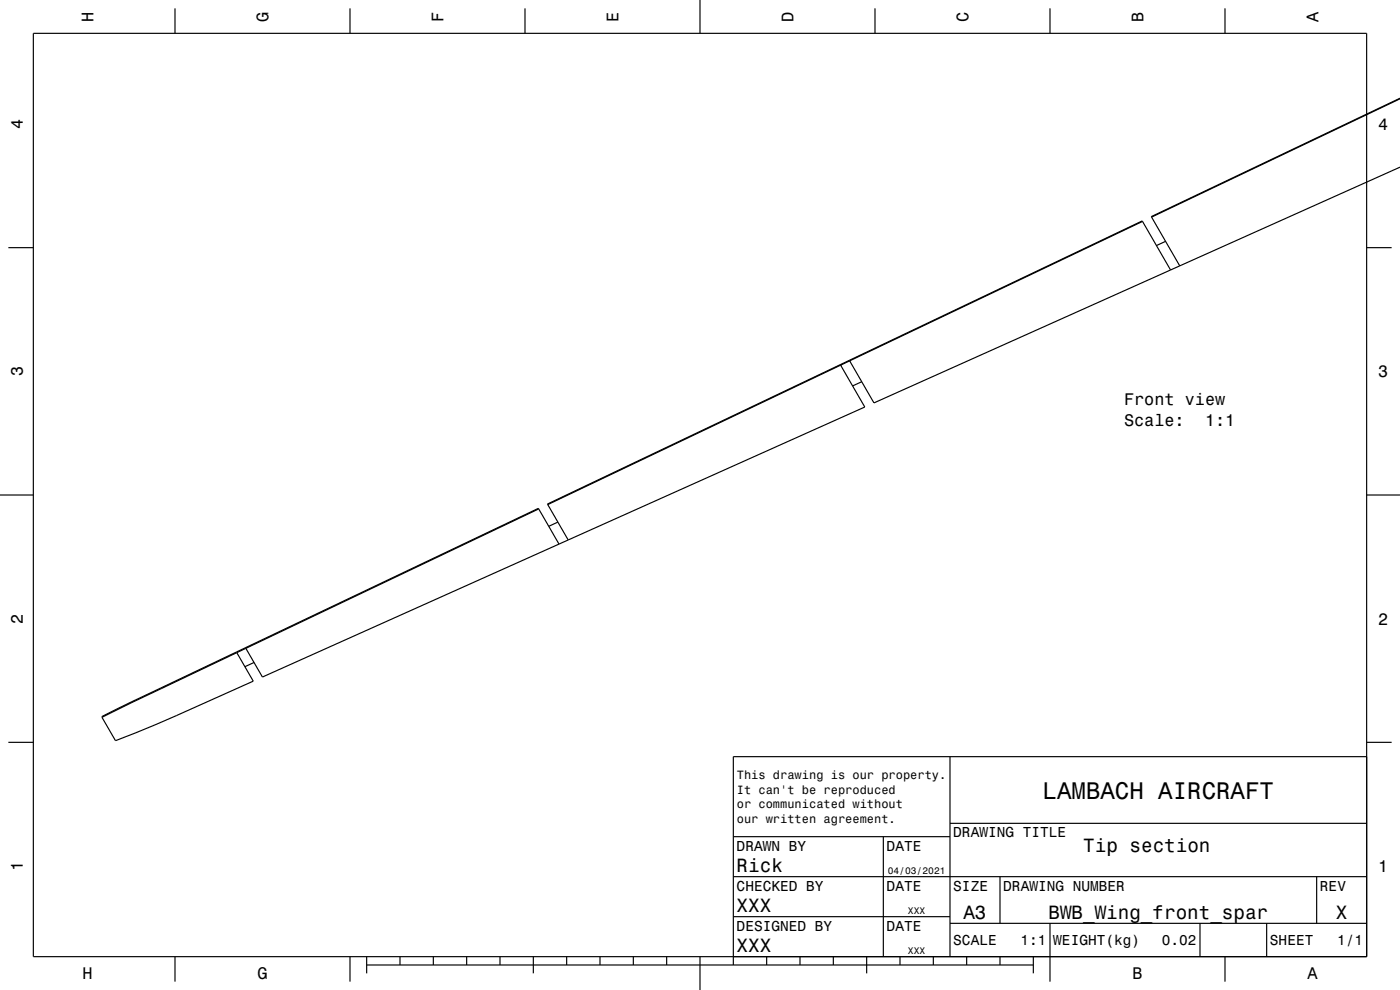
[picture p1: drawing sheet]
<svg xmlns="http://www.w3.org/2000/svg" width="420mm" height="297mm" viewBox="0 0 420 297" stroke-linecap="round" stroke-linejoin="round" font-family="sans-serif">
<g fill="none" stroke="#000" stroke-width=".35">
<path d="M10 10h400v277h-400zM52.5 2.5v7.5M105 2.5v7.5M157.5 2.5v7.5M210 0v10M262.5 2.5v7.5M315 2.5v7.5M367.5 2.5v7.5M420 29.6l-74.5 35.5M420 29.5l-74.6 35.5 .1 .1M420 50.1l-66.1 29.7M2.5 74.3h7.5"/>
<path d="M342.8 66.4l8.4 14.6M342.8 66.4l-.1-.1-87.9 41.8M342.8 66.4l-87.9 41.9M345.5 65.1l8.4 14.7M349.7 72.4l-2.8 1.3M353.9 79.8l-91.7 41.1-7.3-12.6M410 74.3h7.5M252.2 109.6l7.2 12.5-180.7 81-4.9-8.6M252.2 109.6l-87.9 41.8M254.8 108.1h.1M254.8 108.1l-90.6 43.1 6.3 10.8M254.9 108.3l-2.7 1.3"/>
<path d="M258.5 114.5l-2.7 1.3M0 148.5h10M161.6 152.7l-.1-.2-122 58-8.9 4.4v.3M161.6 152.7l-87.8 41.8M161.6 152.7l6.1 10.5M167.4 156.6l-2.8 1.3M410 148.5h10M70.9 195.6h.1M71 195.8l5 8.5a588.2 588.2 0 0 1-41.4 17.9l-4-7M71 195.8h.1M73.8 194.5l-43.2 20.7M73.8 194.5h.1"/>
<path d="M76.2 198.7l-2.7 1.3M2.5 222.7h7.5M285 227v60M410 222.7h7.5M410 227h-190v62.5M220 251h65M265 251v36M285 247h125M220 275h65M220 263h190M285 277h125M300 263v14"/>
<path d="M315 277v17.5M360 277v10M380 277v10M395 263v14M52.5 287v7.5M105 287v7.5M110 289.5h200M110 287v5M120 287v2.5M130 287v2.5M140 287v2.5M150 287v2.5"/>
<path d="M160 287v5M170 287v2.5M180 287v2.5M190 287v2.5M200 287v2.5M210 287v10M230 287v2.5M240 287v2.5M250 287v2.5M260 287v5M270 287v2.5M280 287v2.5"/>
<path d="M290 287v2.5M300 287v2.5M310 287v5M367.5 287v7.5"/>
</g>
<text font-size="7.2" x="312.8" y="239.6">LAMBACH AIRCRAFT</text>
<g font-size="5.8">
<text x="325" y="255.6">Tip section</text>
<text x="221" y="261.6">Rick</text>
<text x="221" y="273.6">XXX</text>
<text x="289" y="275.6">A3</text>
<text x="314.5" y="275.6">BWB_Wing_front_spar</text>
<text x="400.8" y="275.6">X</text>
<text x="221" y="285.6">XXX</text>
</g>
<g font-size="5">
<text x="28.1" y="6.5" transform="rotate(-90 28.1 6.5)">H</text>
<text x="80.6" y="6.5" transform="rotate(-90 80.6 6.5)">G</text>
<text x="133.1" y="6.5" transform="rotate(-90 133.1 6.5)">F</text>
<text x="185.6" y="6.5" transform="rotate(-90 185.6 6.5)">E</text>
<text x="238.1" y="6.5" transform="rotate(-90 238.1 6.5)">D</text>
<text x="290.6" y="6.5" transform="rotate(-90 290.6 6.5)">C</text>
<text x="343.1" y="6.5" transform="rotate(-90 343.1 6.5)">B</text>
<text x="395.6" y="6.5" transform="rotate(-90 395.6 6.5)">A</text>
<text x="6.8" y="38.7" transform="rotate(-90 6.8 38.7)">4</text>
<text x="413.5" y="39">4</text>
<text x="6.8" y="112.9" transform="rotate(-90 6.8 112.9)">3</text>
<text x="413.5" y="113.2">3</text>
<text x="337.2" y="121.6">Front view</text>
<text x="337.2" y="127.7">Scale:</text>
<text x="361.5" y="127.7">1:1</text>
<text x="6.8" y="187.1" transform="rotate(-90 6.8 187.1)">2</text>
<text x="413.5" y="187.4">2</text>
<text x="6.8" y="261.3" transform="rotate(-90 6.8 261.3)">1</text>
<text x="413.5" y="261.6">1</text>
<text x="24.7" y="293.8">H</text>
<text x="77.2" y="293.8">G</text>
<text x="339.7" y="293.8">B</text>
<text x="392.2" y="293.8">A</text>
</g>
<g font-size="4.3">
<text x="286" y="251.2">DRAWING TITLE</text>
<text x="221" y="255.2">DRAWN BY</text>
<text x="266" y="255.2">DATE</text>
<text x="221" y="267.2">CHECKED BY</text>
<text x="266" y="267.2">DATE</text>
<text x="286" y="267.2">SIZE</text>
<text x="301" y="267.2">DRAWING NUMBER</text>
<text x="396" y="267.2">REV</text>
<text x="221" y="279.2">DESIGNED BY</text>
<text x="266" y="279.2">DATE</text>
<text x="286" y="283.6">SCALE</text>
<text x="306.2" y="283.6">1:1</text>
<text x="316" y="283.6">WEIGHT(kg)</text>
<text x="348.6" y="283.6">0.02</text>
<text x="381" y="283.6">SHEET</text>
<text x="401.2" y="283.6">1/1</text>
</g>
<g font-size="3.6">
<text x="221.1" y="233.8">This drawing is our property.</text>
<text x="221.1" y="238.1">It can't be reproduced</text>
<text x="221.1" y="242.5">or communicated without</text>
<text x="221.1" y="246.8">our written agreement.</text>
</g>
<g font-size="2.9">
<text x="266.3" y="262.3">04/03/2021</text>
<text x="272.4" y="274.3">XXX</text>
<text x="272.4" y="286.3">XXX</text>
</g>
</svg>
